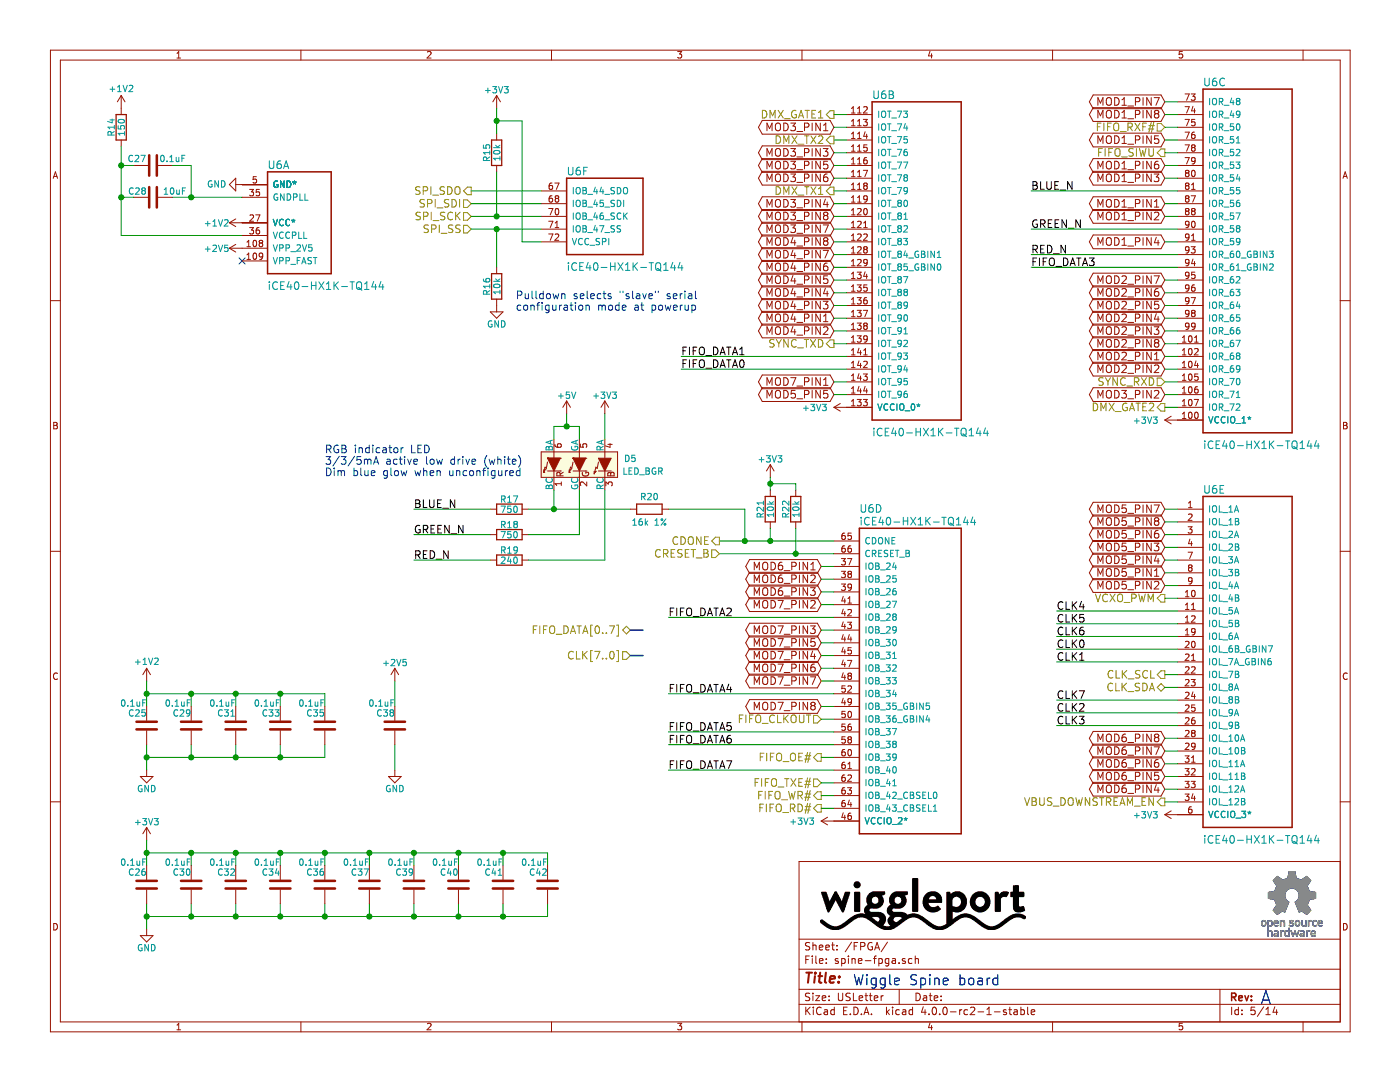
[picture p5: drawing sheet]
EESchema Schematic File Version 2
LIBS:power
LIBS:device
LIBS:transistors
LIBS:conn
LIBS:linear
LIBS:regul
LIBS:74xx
LIBS:cmos4000
LIBS:adc-dac
LIBS:memory
LIBS:xilinx
LIBS:microcontrollers
LIBS:dsp
LIBS:microchip
LIBS:analog_switches
LIBS:motorola
LIBS:texas
LIBS:intel
LIBS:audio
LIBS:interface
LIBS:digital-audio
LIBS:philips
LIBS:display
LIBS:cypress
LIBS:siliconi
LIBS:opto
LIBS:atmel
LIBS:contrib
LIBS:valves
LIBS:ftdi
LIBS:Lattice
LIBS:silabs
LIBS:Cypress_cy8c5xlp
LIBS:Cypress_PSoC
LIBS:Lattice_iCE_FPGA
LIBS:xess
LIBS:xilinx6s
LIBS:xilinx6v
LIBS:xilinx7
LIBS:wiggle-spine-cache
EELAYER 25 0
EELAYER END
$Descr USLetter 11000 8500
encoding utf-8
Sheet 5 14
Title ""
Date ""
Rev ""
Comp ""
Comment1 ""
Comment2 ""
Comment3 ""
Comment4 ""
$EndDescr
$Comp
L iCE40-HX1K-TQ144 U6
U 2 1
P 6650 900
F 0 "U6" H 6850 1050 60  0000 L CNN
F 1 "iCE40-HX1K-TQ144" H 6850 -1600 60  0000 L CNN
F 2 "Housings_QFP:TQFP-144_20x20mm_Pitch0.5mm" H 1900 1450 60  0001 C CNN
F 3 "http://www.latticesemi.com/~/media/LatticeSemi/Documents/DataSheets/iCE/iCE40LPHXFamilyDataSheet.pdf" H 1900 1450 60  0001 C CNN
F 4 "4.5703" H 1900 1450 60  0001 C CNN "RefPrice1k"
F 5 "Lattice" H 1900 1450 60  0001 C CNN "Mfg1"
F 6 "ICE40HX1K-TQ144" H 1900 1450 60  0001 C CNN "Mfg1Id"
F 7 "220-1565-ND" H 1900 1450 60  0001 C CNN "Vend1Id"
F 8 "Digikey" H 1900 1450 60  0001 C CNN "Vend1"
	2    6650 900 
	1    0    0    -1  
$EndComp
$Comp
L iCE40-HX1K-TQ144 U6
U 3 1
P 9250 800
F 0 "U6" H 9450 950 60  0000 L CNN
F 1 "iCE40-HX1K-TQ144" H 9450 -1900 60  0000 L CNN
F 2 "Housings_QFP:TQFP-144_20x20mm_Pitch0.5mm" H 1900 1350 60  0001 C CNN
F 3 "http://www.latticesemi.com/~/media/LatticeSemi/Documents/DataSheets/iCE/iCE40LPHXFamilyDataSheet.pdf" H 1900 1350 60  0001 C CNN
F 4 "4.5703" H 1900 1350 60  0001 C CNN "RefPrice1k"
F 5 "Lattice" H 1900 1350 60  0001 C CNN "Mfg1"
F 6 "ICE40HX1K-TQ144" H 1900 1350 60  0001 C CNN "Mfg1Id"
F 7 "220-1565-ND" H 1900 1350 60  0001 C CNN "Vend1Id"
F 8 "Digikey" H 1900 1350 60  0001 C CNN "Vend1"
	3    9250 800 
	1    0    0    -1  
$EndComp
$Comp
L iCE40-HX1K-TQ144 U6
U 4 1
P 6550 4250
F 0 "U6" H 6750 4500 60  0000 L CNN
F 1 "iCE40-HX1K-TQ144" H 6750 4400 60  0000 L CNN
F 2 "Housings_QFP:TQFP-144_20x20mm_Pitch0.5mm" H 1900 1450 60  0001 C CNN
F 3 "http://www.latticesemi.com/~/media/LatticeSemi/Documents/DataSheets/iCE/iCE40LPHXFamilyDataSheet.pdf" H 1900 1450 60  0001 C CNN
F 4 "4.5703" H 1900 1450 60  0001 C CNN "RefPrice1k"
F 5 "Lattice" H 1900 1450 60  0001 C CNN "Mfg1"
F 6 "ICE40HX1K-TQ144" H 1900 1450 60  0001 C CNN "Mfg1Id"
F 7 "220-1565-ND" H 1900 1450 60  0001 C CNN "Vend1Id"
F 8 "Digikey" H 1900 1450 60  0001 C CNN "Vend1"
	4    6550 4250
	1    0    0    -1  
$EndComp
$Comp
L iCE40-HX1K-TQ144 U6
U 5 1
P 9250 4000
F 0 "U6" H 9450 4150 60  0000 L CNN
F 1 "iCE40-HX1K-TQ144" H 9450 1400 60  0000 L CNN
F 2 "Housings_QFP:TQFP-144_20x20mm_Pitch0.5mm" H 1900 1350 60  0001 C CNN
F 3 "http://www.latticesemi.com/~/media/LatticeSemi/Documents/DataSheets/iCE/iCE40LPHXFamilyDataSheet.pdf" H 1900 1350 60  0001 C CNN
F 4 "4.5703" H 1900 1350 60  0001 C CNN "RefPrice1k"
F 5 "Lattice" H 1900 1350 60  0001 C CNN "Mfg1"
F 6 "ICE40HX1K-TQ144" H 1900 1350 60  0001 C CNN "Mfg1Id"
F 7 "220-1565-ND" H 1900 1350 60  0001 C CNN "Vend1Id"
F 8 "Digikey" H 1900 1350 60  0001 C CNN "Vend1"
	5    9250 4000
	1    0    0    -1  
$EndComp
$Comp
L iCE40-HX1K-TQ144 U6
U 6 1
P 4250 1500
F 0 "U6" H 4450 1650 60  0000 L CNN
F 1 "iCE40-HX1K-TQ144" H 4450 900 60  0000 L CNN
F 2 "Housings_QFP:TQFP-144_20x20mm_Pitch0.5mm" H 1900 1450 60  0001 C CNN
F 3 "http://www.latticesemi.com/~/media/LatticeSemi/Documents/DataSheets/iCE/iCE40LPHXFamilyDataSheet.pdf" H 1900 1450 60  0001 C CNN
F 4 "4.5703" H 1900 1450 60  0001 C CNN "RefPrice1k"
F 5 "Lattice" H 1900 1450 60  0001 C CNN "Mfg1"
F 6 "ICE40HX1K-TQ144" H 1900 1450 60  0001 C CNN "Mfg1Id"
F 7 "220-1565-ND" H 1900 1450 60  0001 C CNN "Vend1Id"
F 8 "Digikey" H 1900 1450 60  0001 C CNN "Vend1"
	6    4250 1500
	1    0    0    -1  
$EndComp
$Comp
L R R15
U 1 1
P 3900 1200
F 0 "R15" V 3980 1200 50  0000 C CNN
F 1 "10k" V 3900 1200 50  0000 C CNN
F 2 "Resistors_SMD:R_0805" V 3830 1200 30  0001 C CNN
F 3 "http://www.seielect.com/Catalog/SEI-RMCF_RMCP.pdf" H 3900 1200 30  0001 C CNN
F 4 "0.0032" V 3900 1200 60  0001 C CNN "RefPrice1k"
F 5 "RMCF0805JT10K0CT-ND" V 3900 1200 60  0001 C CNN "Vend1Id"
F 6 "Digikey" V 3900 1200 60  0001 C CNN "Vend1"
F 7 "Stackpole" V 3900 1200 60  0001 C CNN "Mfg1"
F 8 "RMCF0805JT10K0" V 3900 1200 60  0001 C CNN "Mfg1Id"
	1    3900 1200
	-1   0    0    1   
$EndComp
$Comp
L GND #PWR0104
U 1 1
P 1900 1450
F 0 "#PWR0104" H 1900 1200 50  0001 C CNN
F 1 "GND" V 1900 1250 50  0000 C CNN
F 2 "" H 1900 1450 60  0000 C CNN
F 3 "" H 1900 1450 60  0000 C CNN
	1    1900 1450
	0    1    1    0   
$EndComp
$Comp
L R R14
U 1 1
P 950 1000
F 0 "R14" V 1030 1000 50  0000 C CNN
F 1 "150" V 950 1000 50  0000 C CNN
F 2 "Resistors_SMD:R_0805" V 880 1000 30  0001 C CNN
F 3 "https://www.seielect.com/Catalog/SEI-RMCF_RMCP.pdf" H 950 1000 30  0001 C CNN
F 4 "0.0032" V 950 1000 60  0001 C CNN "RefPrice1k"
F 5 "RMCF0805JT150RCT-ND" V 950 1000 60  0001 C CNN "Vend1Id"
F 6 "Digikey" V 950 1000 60  0001 C CNN "Vend1"
F 7 "Stackpole" V 950 1000 60  0001 C CNN "Mfg1"
F 8 "RMCF0805JT150R" V 950 1000 60  0001 C CNN "Mfg1Id"
	1    950  1000
	-1   0    0    1   
$EndComp
$Comp
L +1V2 #PWR0105
U 1 1
P 1900 1750
F 0 "#PWR0105" H 1900 1600 50  0001 C CNN
F 1 "+1V2" V 1900 1950 50  0000 C CNN
F 2 "" H 1900 1750 60  0000 C CNN
F 3 "" H 1900 1750 60  0000 C CNN
	1    1900 1750
	0    -1   -1   0   
$EndComp
Wire Wire Line
	1350 1550 1900 1550
Wire Wire Line
	950  1150 950  1850
$Comp
L +1V2 #PWR0106
U 1 1
P 950 850
F 0 "#PWR0106" H 950 700 50  0001 C CNN
F 1 "+1V2" H 950 1000 50  0000 C CNN
F 2 "" H 950 850 60  0000 C CNN
F 3 "" H 950 850 60  0000 C CNN
	1    950  850 
	1    0    0    -1  
$EndComp
Wire Wire Line
	950  1850 1900 1850
NoConn ~ 1900 2050
$Comp
L +3V3 #PWR0107
U 1 1
P 9250 6400
F 0 "#PWR0107" H 9250 6250 50  0001 C CNN
F 1 "+3V3" V 9250 6650 50  0000 C CNN
F 2 "" H 9250 6400 60  0000 C CNN
F 3 "" H 9250 6400 60  0000 C CNN
	1    9250 6400
	0    -1   -1   0   
$EndComp
Text HLabel 3700 1500 0    60   Output ~ 0
SPI_SDO
Text HLabel 3700 1600 0    60   Input ~ 0
SPI_SDI
Text HLabel 3700 1700 0    60   Input ~ 0
SPI_SCK
Text HLabel 3700 1800 0    60   Input ~ 0
SPI_SS
$Comp
L +3V3 #PWR0108
U 1 1
P 3900 850
F 0 "#PWR0108" H 3900 700 50  0001 C CNN
F 1 "+3V3" H 3900 990 50  0000 C CNN
F 2 "" H 3900 850 60  0000 C CNN
F 3 "" H 3900 850 60  0000 C CNN
	1    3900 850 
	1    0    0    -1  
$EndComp
Wire Wire Line
	3700 1700 4250 1700
Wire Wire Line
	3900 1350 3900 1700
Connection ~ 3900 1700
Wire Wire Line
	3700 1500 4250 1500
Wire Wire Line
	3700 1600 4250 1600
$Comp
L R R16
U 1 1
P 3900 2250
F 0 "R16" V 3980 2250 50  0000 C CNN
F 1 "10k" V 3900 2250 50  0000 C CNN
F 2 "Resistors_SMD:R_0805" V 3830 2250 30  0001 C CNN
F 3 "http://www.seielect.com/Catalog/SEI-RMCF_RMCP.pdf" H 3900 2250 30  0001 C CNN
F 4 "0.0032" V 3900 2250 60  0001 C CNN "RefPrice1k"
F 5 "RMCF0805JT10K0CT-ND" V 3900 2250 60  0001 C CNN "Vend1Id"
F 6 "Digikey" V 3900 2250 60  0001 C CNN "Vend1"
F 7 "Stackpole" V 3900 2250 60  0001 C CNN "Mfg1"
F 8 "RMCF0805JT10K0" V 3900 2250 60  0001 C CNN "Mfg1Id"
	1    3900 2250
	-1   0    0    1   
$EndComp
Wire Wire Line
	3700 1800 4250 1800
Wire Wire Line
	3900 1800 3900 2100
Connection ~ 3900 1800
Text Notes 4050 2450 0    60   ~ 0
Pulldown selects "slave" serial\nconfiguration mode at powerup
Wire Wire Line
	3900 850  3900 1050
Wire Wire Line
	3900 950  4100 950 
Wire Wire Line
	4100 950  4100 1900
Wire Wire Line
	4100 1900 4250 1900
Connection ~ 3900 950 
$Comp
L GND #PWR0109
U 1 1
P 3900 2400
F 0 "#PWR0109" H 3900 2150 50  0001 C CNN
F 1 "GND" H 3900 2250 50  0000 C CNN
F 2 "" H 3900 2400 60  0000 C CNN
F 3 "" H 3900 2400 60  0000 C CNN
	1    3900 2400
	1    0    0    -1  
$EndComp
$Comp
L +3V3 #PWR0110
U 1 1
P 6650 3200
F 0 "#PWR0110" H 6650 3050 50  0001 C CNN
F 1 "+3V3" V 6650 3450 50  0000 C CNN
F 2 "" H 6650 3200 60  0000 C CNN
F 3 "" H 6650 3200 60  0000 C CNN
	1    6650 3200
	0    -1   -1   0   
$EndComp
$Comp
L +3V3 #PWR0111
U 1 1
P 9250 3300
F 0 "#PWR0111" H 9250 3150 50  0001 C CNN
F 1 "+3V3" V 9250 3550 50  0000 C CNN
F 2 "" H 9250 3300 60  0000 C CNN
F 3 "" H 9250 3300 60  0000 C CNN
	1    9250 3300
	0    -1   -1   0   
$EndComp
$Comp
L +3V3 #PWR0112
U 1 1
P 6550 6450
F 0 "#PWR0112" H 6550 6300 50  0001 C CNN
F 1 "+3V3" V 6550 6700 50  0000 C CNN
F 2 "" H 6550 6450 60  0000 C CNN
F 3 "" H 6550 6450 60  0000 C CNN
	1    6550 6450
	0    -1   -1   0   
$EndComp
$Comp
L +1V2 #PWR0113
U 1 1
P 1150 5350
F 0 "#PWR0113" H 1150 5200 50  0001 C CNN
F 1 "+1V2" H 1150 5500 50  0000 C CNN
F 2 "" H 1150 5350 60  0000 C CNN
F 3 "" H 1150 5350 60  0000 C CNN
	1    1150 5350
	1    0    0    -1  
$EndComp
$Comp
L +3V3 #PWR0114
U 1 1
P 1150 6600
F 0 "#PWR0114" H 1150 6450 50  0001 C CNN
F 1 "+3V3" H 1150 6740 50  0000 C CNN
F 2 "" H 1150 6600 60  0000 C CNN
F 3 "" H 1150 6600 60  0000 C CNN
	1    1150 6600
	1    0    0    -1  
$EndComp
Wire Wire Line
	1150 6600 1150 6800
Wire Wire Line
	1150 6700 4300 6700
Wire Wire Line
	1500 6700 1500 6800
Connection ~ 1150 6700
Wire Wire Line
	1850 6700 1850 6800
Connection ~ 1500 6700
Wire Wire Line
	2200 6700 2200 6800
Connection ~ 1850 6700
Wire Wire Line
	2550 6700 2550 6800
Connection ~ 2200 6700
Wire Wire Line
	2900 6700 2900 6800
Connection ~ 2550 6700
Wire Wire Line
	3250 6700 3250 6800
Connection ~ 2900 6700
Wire Wire Line
	3600 6700 3600 6800
Connection ~ 3250 6700
Wire Wire Line
	3950 6700 3950 6800
Connection ~ 3600 6700
Wire Wire Line
	4300 6700 4300 6800
Connection ~ 3950 6700
Wire Wire Line
	1150 5350 1150 5550
Wire Wire Line
	1150 5450 2550 5450
Wire Wire Line
	1500 5450 1500 5550
Connection ~ 1150 5450
Wire Wire Line
	1850 5450 1850 5550
Connection ~ 1500 5450
Wire Wire Line
	2200 5450 2200 5550
Connection ~ 1850 5450
Wire Wire Line
	2550 5450 2550 5550
Connection ~ 2200 5450
Wire Wire Line
	1150 5850 1150 6050
Wire Wire Line
	1150 5950 2550 5950
Wire Wire Line
	1500 5950 1500 5850
Wire Wire Line
	1850 5950 1850 5850
Connection ~ 1500 5950
Wire Wire Line
	2200 5950 2200 5850
Connection ~ 1850 5950
Wire Wire Line
	2550 5950 2550 5850
Connection ~ 2200 5950
Wire Wire Line
	1150 7100 1150 7300
Wire Wire Line
	1150 7200 4300 7200
Wire Wire Line
	1500 7200 1500 7100
Wire Wire Line
	1850 7200 1850 7100
Connection ~ 1500 7200
Wire Wire Line
	2200 7200 2200 7100
Connection ~ 1850 7200
Wire Wire Line
	2550 7200 2550 7100
Connection ~ 2200 7200
Wire Wire Line
	2900 7200 2900 7100
Connection ~ 2550 7200
Wire Wire Line
	3250 7200 3250 7100
Connection ~ 2900 7200
Wire Wire Line
	3600 7200 3600 7100
Connection ~ 3250 7200
Wire Wire Line
	3950 7200 3950 7100
Connection ~ 3600 7200
Wire Wire Line
	4300 7200 4300 7100
Connection ~ 3950 7200
$Comp
L GND #PWR0115
U 1 1
P 1150 6050
F 0 "#PWR0115" H 1150 5800 50  0001 C CNN
F 1 "GND" H 1150 5900 50  0000 C CNN
F 2 "" H 1150 6050 60  0000 C CNN
F 3 "" H 1150 6050 60  0000 C CNN
	1    1150 6050
	1    0    0    -1  
$EndComp
$Comp
L GND #PWR0116
U 1 1
P 1150 7300
F 0 "#PWR0116" H 1150 7050 50  0001 C CNN
F 1 "GND" H 1150 7150 50  0000 C CNN
F 2 "" H 1150 7300 60  0000 C CNN
F 3 "" H 1150 7300 60  0000 C CNN
	1    1150 7300
	1    0    0    -1  
$EndComp
Connection ~ 1150 5950
Connection ~ 1150 7200
$Comp
L R R22
U 1 1
P 6250 4000
F 0 "R22" V 6330 4000 50  0000 C CNN
F 1 "10k" V 6250 4000 50  0000 C CNN
F 2 "Resistors_SMD:R_0805" V 6180 4000 30  0001 C CNN
F 3 "http://www.seielect.com/Catalog/SEI-RMCF_RMCP.pdf" H 6250 4000 30  0001 C CNN
F 4 "0.0032" V 6250 4000 60  0001 C CNN "RefPrice1k"
F 5 "RMCF0805JT10K0CT-ND" V 6250 4000 60  0001 C CNN "Vend1Id"
F 6 "Digikey" V 6250 4000 60  0001 C CNN "Vend1"
F 7 "Stackpole" V 6250 4000 60  0001 C CNN "Mfg1"
F 8 "RMCF0805JT10K0" V 6250 4000 60  0001 C CNN "Mfg1Id"
	1    6250 4000
	-1   0    0    1   
$EndComp
$Comp
L R R21
U 1 1
P 6050 4000
F 0 "R21" V 6130 4000 50  0000 C CNN
F 1 "10k" V 6050 4000 50  0000 C CNN
F 2 "Resistors_SMD:R_0805" V 5980 4000 30  0001 C CNN
F 3 "http://www.seielect.com/Catalog/SEI-RMCF_RMCP.pdf" H 6050 4000 30  0001 C CNN
F 4 "0.0032" V 6050 4000 60  0001 C CNN "RefPrice1k"
F 5 "RMCF0805JT10K0CT-ND" V 6050 4000 60  0001 C CNN "Vend1Id"
F 6 "Digikey" V 6050 4000 60  0001 C CNN "Vend1"
F 7 "Stackpole" V 6050 4000 60  0001 C CNN "Mfg1"
F 8 "RMCF0805JT10K0" V 6050 4000 60  0001 C CNN "Mfg1Id"
	1    6050 4000
	-1   0    0    1   
$EndComp
Wire Wire Line
	5650 4250 6550 4250
Wire Wire Line
	5650 4350 6550 4350
Wire Wire Line
	6050 4150 6050 4250
Connection ~ 6050 4250
Wire Wire Line
	6250 4150 6250 4350
Connection ~ 6250 4350
$Comp
L +3V3 #PWR0117
U 1 1
P 6050 3750
F 0 "#PWR0117" H 6050 3600 50  0001 C CNN
F 1 "+3V3" H 6050 3890 50  0000 C CNN
F 2 "" H 6050 3750 60  0000 C CNN
F 3 "" H 6050 3750 60  0000 C CNN
	1    6050 3750
	1    0    0    -1  
$EndComp
Wire Wire Line
	6050 3750 6050 3850
Wire Wire Line
	6050 3800 6250 3800
Wire Wire Line
	6250 3800 6250 3850
Connection ~ 6050 3800
Text HLabel 5650 4250 0    60   Output ~ 0
CDONE
Text HLabel 5650 4350 0    60   Input ~ 0
CRESET_B
$Comp
L C C26
U 1 1
P 1150 6950
F 0 "C26" H 1150 6850 50  0000 L CNN
F 1 "0.1uF" H 1150 6800 50  0000 L TNN
F 2 "Capacitors_SMD:C_0805" H 1188 6800 30  0001 C CNN
F 3 "http://psearch.murata.com/capacitor/product/GRM21BR71H104MA01%23.pdf" H 1150 6950 60  0001 C CNN
F 4 "0.01880" V 1150 6950 60  0001 C CNN "RefPrice1k"
F 5 "490-9672-2-ND" V 1150 6950 60  0001 C CNN "Vend1Id"
F 6 "Digikey" V 1150 6950 60  0001 C CNN "Vend1"
F 7 "Murata" V 1150 6950 60  0001 C CNN "Mfg1"
F 8 "GRM21BR71H104MA01L" V 1150 6950 60  0001 C CNN "Mfg1Id"
	1    1150 6950
	-1   0    0    1   
$EndComp
$Comp
L C C28
U 1 1
P 1200 1550
F 0 "C28" V 1250 1600 50  0000 L CNN
F 1 "10uF " V 1250 1250 50  0000 L CNN
F 2 "Capacitors_SMD:C_1206" H 1238 1400 30  0001 C CNN
F 3 "http://www.murata.com/~/media/webrenewal/support/library/catalog/products/capacitor/mlcc/c02e.ashx" H 1200 1550 60  0001 C CNN
F 4 "GRM31CR61H106MA12L" H 1250 1350 39  0001 L BNN "Mfg1Id"
F 5 "Murata" H 1200 1550 60  0001 C CNN "Mfg1"
F 6 "Digikey" H 1200 1550 60  0001 C CNN "Vend1"
F 7 "490-10756-2-ND" H 1200 1550 60  0001 C CNN "Vend1Id"
F 8 "0.07429" H 1200 1550 60  0001 C CNN "RefPrice1k"
	1    1200 1550
	0    -1   -1   0   
$EndComp
$Comp
L C C30
U 1 1
P 1500 6950
F 0 "C30" H 1500 6850 50  0000 L CNN
F 1 "0.1uF" H 1500 6800 50  0000 L TNN
F 2 "Capacitors_SMD:C_0805" H 1538 6800 30  0001 C CNN
F 3 "http://psearch.murata.com/capacitor/product/GRM21BR71H104MA01%23.pdf" H 1500 6950 60  0001 C CNN
F 4 "0.01880" V 1500 6950 60  0001 C CNN "RefPrice1k"
F 5 "490-9672-2-ND" V 1500 6950 60  0001 C CNN "Vend1Id"
F 6 "Digikey" V 1500 6950 60  0001 C CNN "Vend1"
F 7 "Murata" V 1500 6950 60  0001 C CNN "Mfg1"
F 8 "GRM21BR71H104MA01L" V 1500 6950 60  0001 C CNN "Mfg1Id"
	1    1500 6950
	-1   0    0    1   
$EndComp
$Comp
L C C32
U 1 1
P 1850 6950
F 0 "C32" H 1850 6850 50  0000 L CNN
F 1 "0.1uF" H 1850 6800 50  0000 L TNN
F 2 "Capacitors_SMD:C_0805" H 1888 6800 30  0001 C CNN
F 3 "http://psearch.murata.com/capacitor/product/GRM21BR71H104MA01%23.pdf" H 1850 6950 60  0001 C CNN
F 4 "0.01880" V 1850 6950 60  0001 C CNN "RefPrice1k"
F 5 "490-9672-2-ND" V 1850 6950 60  0001 C CNN "Vend1Id"
F 6 "Digikey" V 1850 6950 60  0001 C CNN "Vend1"
F 7 "Murata" V 1850 6950 60  0001 C CNN "Mfg1"
F 8 "GRM21BR71H104MA01L" V 1850 6950 60  0001 C CNN "Mfg1Id"
	1    1850 6950
	-1   0    0    1   
$EndComp
$Comp
L C C34
U 1 1
P 2200 6950
F 0 "C34" H 2200 6850 50  0000 L CNN
F 1 "0.1uF" H 2200 6800 50  0000 L TNN
F 2 "Capacitors_SMD:C_0805" H 2238 6800 30  0001 C CNN
F 3 "http://psearch.murata.com/capacitor/product/GRM21BR71H104MA01%23.pdf" H 2200 6950 60  0001 C CNN
F 4 "0.01880" V 2200 6950 60  0001 C CNN "RefPrice1k"
F 5 "490-9672-2-ND" V 2200 6950 60  0001 C CNN "Vend1Id"
F 6 "Digikey" V 2200 6950 60  0001 C CNN "Vend1"
F 7 "Murata" V 2200 6950 60  0001 C CNN "Mfg1"
F 8 "GRM21BR71H104MA01L" V 2200 6950 60  0001 C CNN "Mfg1Id"
	1    2200 6950
	-1   0    0    1   
$EndComp
$Comp
L C C36
U 1 1
P 2550 6950
F 0 "C36" H 2550 6850 50  0000 L CNN
F 1 "0.1uF" H 2550 6800 50  0000 L TNN
F 2 "Capacitors_SMD:C_0805" H 2588 6800 30  0001 C CNN
F 3 "http://psearch.murata.com/capacitor/product/GRM21BR71H104MA01%23.pdf" H 2550 6950 60  0001 C CNN
F 4 "0.01880" V 2550 6950 60  0001 C CNN "RefPrice1k"
F 5 "490-9672-2-ND" V 2550 6950 60  0001 C CNN "Vend1Id"
F 6 "Digikey" V 2550 6950 60  0001 C CNN "Vend1"
F 7 "Murata" V 2550 6950 60  0001 C CNN "Mfg1"
F 8 "GRM21BR71H104MA01L" V 2550 6950 60  0001 C CNN "Mfg1Id"
	1    2550 6950
	-1   0    0    1   
$EndComp
$Comp
L C C37
U 1 1
P 2900 6950
F 0 "C37" H 2900 6850 50  0000 L CNN
F 1 "0.1uF" H 2900 6800 50  0000 L TNN
F 2 "Capacitors_SMD:C_0805" H 2938 6800 30  0001 C CNN
F 3 "http://psearch.murata.com/capacitor/product/GRM21BR71H104MA01%23.pdf" H 2900 6950 60  0001 C CNN
F 4 "0.01880" V 2900 6950 60  0001 C CNN "RefPrice1k"
F 5 "490-9672-2-ND" V 2900 6950 60  0001 C CNN "Vend1Id"
F 6 "Digikey" V 2900 6950 60  0001 C CNN "Vend1"
F 7 "Murata" V 2900 6950 60  0001 C CNN "Mfg1"
F 8 "GRM21BR71H104MA01L" V 2900 6950 60  0001 C CNN "Mfg1Id"
	1    2900 6950
	-1   0    0    1   
$EndComp
$Comp
L C C39
U 1 1
P 3250 6950
F 0 "C39" H 3250 6850 50  0000 L CNN
F 1 "0.1uF" H 3250 6800 50  0000 L TNN
F 2 "Capacitors_SMD:C_0805" H 3288 6800 30  0001 C CNN
F 3 "http://psearch.murata.com/capacitor/product/GRM21BR71H104MA01%23.pdf" H 3250 6950 60  0001 C CNN
F 4 "0.01880" V 3250 6950 60  0001 C CNN "RefPrice1k"
F 5 "490-9672-2-ND" V 3250 6950 60  0001 C CNN "Vend1Id"
F 6 "Digikey" V 3250 6950 60  0001 C CNN "Vend1"
F 7 "Murata" V 3250 6950 60  0001 C CNN "Mfg1"
F 8 "GRM21BR71H104MA01L" V 3250 6950 60  0001 C CNN "Mfg1Id"
	1    3250 6950
	-1   0    0    1   
$EndComp
$Comp
L C C40
U 1 1
P 3600 6950
F 0 "C40" H 3600 6850 50  0000 L CNN
F 1 "0.1uF" H 3600 6800 50  0000 L TNN
F 2 "Capacitors_SMD:C_0805" H 3638 6800 30  0001 C CNN
F 3 "http://psearch.murata.com/capacitor/product/GRM21BR71H104MA01%23.pdf" H 3600 6950 60  0001 C CNN
F 4 "0.01880" V 3600 6950 60  0001 C CNN "RefPrice1k"
F 5 "490-9672-2-ND" V 3600 6950 60  0001 C CNN "Vend1Id"
F 6 "Digikey" V 3600 6950 60  0001 C CNN "Vend1"
F 7 "Murata" V 3600 6950 60  0001 C CNN "Mfg1"
F 8 "GRM21BR71H104MA01L" V 3600 6950 60  0001 C CNN "Mfg1Id"
	1    3600 6950
	-1   0    0    1   
$EndComp
$Comp
L C C41
U 1 1
P 3950 6950
F 0 "C41" H 3950 6850 50  0000 L CNN
F 1 "0.1uF" H 3950 6800 50  0000 L TNN
F 2 "Capacitors_SMD:C_0805" H 3988 6800 30  0001 C CNN
F 3 "http://psearch.murata.com/capacitor/product/GRM21BR71H104MA01%23.pdf" H 3950 6950 60  0001 C CNN
F 4 "0.01880" V 3950 6950 60  0001 C CNN "RefPrice1k"
F 5 "490-9672-2-ND" V 3950 6950 60  0001 C CNN "Vend1Id"
F 6 "Digikey" V 3950 6950 60  0001 C CNN "Vend1"
F 7 "Murata" V 3950 6950 60  0001 C CNN "Mfg1"
F 8 "GRM21BR71H104MA01L" V 3950 6950 60  0001 C CNN "Mfg1Id"
	1    3950 6950
	-1   0    0    1   
$EndComp
$Comp
L C C42
U 1 1
P 4300 6950
F 0 "C42" H 4300 6850 50  0000 L CNN
F 1 "0.1uF" H 4300 6800 50  0000 L TNN
F 2 "Capacitors_SMD:C_0805" H 4338 6800 30  0001 C CNN
F 3 "http://psearch.murata.com/capacitor/product/GRM21BR71H104MA01%23.pdf" H 4300 6950 60  0001 C CNN
F 4 "0.01880" V 4300 6950 60  0001 C CNN "RefPrice1k"
F 5 "490-9672-2-ND" V 4300 6950 60  0001 C CNN "Vend1Id"
F 6 "Digikey" V 4300 6950 60  0001 C CNN "Vend1"
F 7 "Murata" V 4300 6950 60  0001 C CNN "Mfg1"
F 8 "GRM21BR71H104MA01L" V 4300 6950 60  0001 C CNN "Mfg1Id"
	1    4300 6950
	-1   0    0    1   
$EndComp
$Comp
L C C35
U 1 1
P 2550 5700
F 0 "C35" H 2550 5600 50  0000 L CNN
F 1 "0.1uF" H 2550 5550 50  0000 L TNN
F 2 "Capacitors_SMD:C_0805" H 2588 5550 30  0001 C CNN
F 3 "http://psearch.murata.com/capacitor/product/GRM21BR71H104MA01%23.pdf" H 2550 5700 60  0001 C CNN
F 4 "0.01880" V 2550 5700 60  0001 C CNN "RefPrice1k"
F 5 "490-9672-2-ND" V 2550 5700 60  0001 C CNN "Vend1Id"
F 6 "Digikey" V 2550 5700 60  0001 C CNN "Vend1"
F 7 "Murata" V 2550 5700 60  0001 C CNN "Mfg1"
F 8 "GRM21BR71H104MA01L" V 2550 5700 60  0001 C CNN "Mfg1Id"
	1    2550 5700
	-1   0    0    1   
$EndComp
$Comp
L C C33
U 1 1
P 2200 5700
F 0 "C33" H 2200 5600 50  0000 L CNN
F 1 "0.1uF" H 2200 5550 50  0000 L TNN
F 2 "Capacitors_SMD:C_0805" H 2238 5550 30  0001 C CNN
F 3 "http://psearch.murata.com/capacitor/product/GRM21BR71H104MA01%23.pdf" H 2200 5700 60  0001 C CNN
F 4 "0.01880" V 2200 5700 60  0001 C CNN "RefPrice1k"
F 5 "490-9672-2-ND" V 2200 5700 60  0001 C CNN "Vend1Id"
F 6 "Digikey" V 2200 5700 60  0001 C CNN "Vend1"
F 7 "Murata" V 2200 5700 60  0001 C CNN "Mfg1"
F 8 "GRM21BR71H104MA01L" V 2200 5700 60  0001 C CNN "Mfg1Id"
	1    2200 5700
	-1   0    0    1   
$EndComp
$Comp
L C C31
U 1 1
P 1850 5700
F 0 "C31" H 1850 5600 50  0000 L CNN
F 1 "0.1uF" H 1850 5550 50  0000 L TNN
F 2 "Capacitors_SMD:C_0805" H 1888 5550 30  0001 C CNN
F 3 "http://psearch.murata.com/capacitor/product/GRM21BR71H104MA01%23.pdf" H 1850 5700 60  0001 C CNN
F 4 "0.01880" V 1850 5700 60  0001 C CNN "RefPrice1k"
F 5 "490-9672-2-ND" V 1850 5700 60  0001 C CNN "Vend1Id"
F 6 "Digikey" V 1850 5700 60  0001 C CNN "Vend1"
F 7 "Murata" V 1850 5700 60  0001 C CNN "Mfg1"
F 8 "GRM21BR71H104MA01L" V 1850 5700 60  0001 C CNN "Mfg1Id"
	1    1850 5700
	-1   0    0    1   
$EndComp
$Comp
L C C29
U 1 1
P 1500 5700
F 0 "C29" H 1500 5600 50  0000 L CNN
F 1 "0.1uF" H 1500 5550 50  0000 L TNN
F 2 "Capacitors_SMD:C_0805" H 1538 5550 30  0001 C CNN
F 3 "http://psearch.murata.com/capacitor/product/GRM21BR71H104MA01%23.pdf" H 1500 5700 60  0001 C CNN
F 4 "0.01880" V 1500 5700 60  0001 C CNN "RefPrice1k"
F 5 "490-9672-2-ND" V 1500 5700 60  0001 C CNN "Vend1Id"
F 6 "Digikey" V 1500 5700 60  0001 C CNN "Vend1"
F 7 "Murata" V 1500 5700 60  0001 C CNN "Mfg1"
F 8 "GRM21BR71H104MA01L" V 1500 5700 60  0001 C CNN "Mfg1Id"
	1    1500 5700
	-1   0    0    1   
$EndComp
$Comp
L C C25
U 1 1
P 1150 5700
F 0 "C25" H 1150 5600 50  0000 L CNN
F 1 "0.1uF" H 1150 5550 50  0000 L TNN
F 2 "Capacitors_SMD:C_0805" H 1188 5550 30  0001 C CNN
F 3 "http://psearch.murata.com/capacitor/product/GRM21BR71H104MA01%23.pdf" H 1150 5700 60  0001 C CNN
F 4 "0.01880" V 1150 5700 60  0001 C CNN "RefPrice1k"
F 5 "490-9672-2-ND" V 1150 5700 60  0001 C CNN "Vend1Id"
F 6 "Digikey" V 1150 5700 60  0001 C CNN "Vend1"
F 7 "Murata" V 1150 5700 60  0001 C CNN "Mfg1"
F 8 "GRM21BR71H104MA01L" V 1150 5700 60  0001 C CNN "Mfg1Id"
	1    1150 5700
	-1   0    0    1   
$EndComp
$Comp
L C C27
U 1 1
P 1200 1300
F 0 "C27" V 1150 1100 50  0000 L CNN
F 1 "0.1uF" V 1150 1350 50  0000 L CNN
F 2 "Capacitors_SMD:C_0805" H 1238 1150 30  0001 C CNN
F 3 "http://psearch.murata.com/capacitor/product/GRM21BR71H104MA01%23.pdf" H 1200 1300 60  0001 C CNN
F 4 "0.01880" V 1200 1300 60  0001 C CNN "RefPrice1k"
F 5 "490-9672-2-ND" V 1200 1300 60  0001 C CNN "Vend1Id"
F 6 "Digikey" V 1200 1300 60  0001 C CNN "Vend1"
F 7 "Murata" V 1200 1300 60  0001 C CNN "Mfg1"
F 8 "GRM21BR71H104MA01L" V 1200 1300 60  0001 C CNN "Mfg1Id"
	1    1200 1300
	0    1    1    0   
$EndComp
Wire Wire Line
	1050 1300 950  1300
Connection ~ 950  1300
Wire Wire Line
	1050 1550 950  1550
Connection ~ 950  1550
Wire Wire Line
	1500 1550 1500 1300
Wire Wire Line
	1500 1300 1350 1300
Connection ~ 1500 1550
$Comp
L +2V5 #PWR0118
U 1 1
P 1900 1950
F 0 "#PWR0118" H 1900 1800 50  0001 C CNN
F 1 "+2V5" V 1900 2150 50  0000 C CNN
F 2 "" H 1900 1950 60  0000 C CNN
F 3 "" H 1900 1950 60  0000 C CNN
	1    1900 1950
	0    -1   -1   0   
$EndComp
Wire Wire Line
	3100 5350 3100 5550
Wire Wire Line
	3100 5850 3100 6050
$Comp
L GND #PWR0119
U 1 1
P 3100 6050
F 0 "#PWR0119" H 3100 5800 50  0001 C CNN
F 1 "GND" H 3100 5900 50  0000 C CNN
F 2 "" H 3100 6050 60  0000 C CNN
F 3 "" H 3100 6050 60  0000 C CNN
	1    3100 6050
	1    0    0    -1  
$EndComp
$Comp
L C C38
U 1 1
P 3100 5700
F 0 "C38" H 3100 5600 50  0000 L CNN
F 1 "0.1uF" H 3100 5550 50  0000 L TNN
F 2 "Capacitors_SMD:C_0805" H 3138 5550 30  0001 C CNN
F 3 "http://psearch.murata.com/capacitor/product/GRM21BR71H104MA01%23.pdf" H 3100 5700 60  0001 C CNN
F 4 "0.01880" V 3100 5700 60  0001 C CNN "RefPrice1k"
F 5 "490-9672-2-ND" V 3100 5700 60  0001 C CNN "Vend1Id"
F 6 "Digikey" V 3100 5700 60  0001 C CNN "Vend1"
F 7 "Murata" V 3100 5700 60  0001 C CNN "Mfg1"
F 8 "GRM21BR71H104MA01L" V 3100 5700 60  0001 C CNN "Mfg1Id"
	1    3100 5700
	-1   0    0    1   
$EndComp
$Comp
L +2V5 #PWR0120
U 1 1
P 3100 5350
F 0 "#PWR0120" H 3100 5200 50  0001 C CNN
F 1 "+2V5" H 3100 5490 50  0000 C CNN
F 2 "" H 3100 5350 60  0000 C CNN
F 3 "" H 3100 5350 60  0000 C CNN
	1    3100 5350
	1    0    0    -1  
$EndComp
Text HLabel 4950 4950 0    60   BiDi ~ 0
FIFO_DATA[0..7]
Text HLabel 9150 1000 0    60   Input ~ 0
FIFO_RXF#
Text HLabel 6450 6150 0    60   Input ~ 0
FIFO_TXE#
Text HLabel 6450 6350 0    60   Output ~ 0
FIFO_RD#
Text HLabel 6450 6250 0    60   Output ~ 0
FIFO_WR#
Text HLabel 9150 1200 0    60   Output ~ 0
FIFO_SIWU
Text HLabel 6450 5650 0    60   Input ~ 0
FIFO_CLKOUT
Text HLabel 6450 5950 0    60   Output ~ 0
FIFO_OE#
Text HLabel 6550 900  0    60   Output ~ 0
DMX_GATE1
Text HLabel 9150 3200 0    60   Output ~ 0
DMX_GATE2
Text HLabel 6550 1500 0    60   Output ~ 0
DMX_TX1
Text HLabel 6550 1100 0    60   Output ~ 0
DMX_TX2
Text HLabel 9150 6300 0    60   Output ~ 0
VBUS_DOWNSTREAM_EN
Text HLabel 9150 3000 0    60   Input ~ 0
SYNC_RXD
Text HLabel 6550 2700 0    60   Output ~ 0
SYNC_TXD
Text HLabel 9150 5300 0    60   Output ~ 0
CLK_SCL
Text HLabel 9150 5400 0    60   BiDi ~ 0
CLK_SDA
Text HLabel 9150 4700 0    60   Output ~ 0
VCXO_PWM
Text HLabel 4950 5150 0    60   Input ~ 0
CLK[7..0]
Wire Bus Line
	4950 4950 5050 4950
Text Label 5350 2900 0    60   ~ 0
FIFO_DATA0
Text Label 5350 2800 0    60   ~ 0
FIFO_DATA1
Text Label 5250 4850 0    60   ~ 0
FIFO_DATA2
Text Label 8100 2100 0    60   ~ 0
FIFO_DATA3
Text Label 5250 5450 0    60   ~ 0
FIFO_DATA4
Text Label 5250 5750 0    60   ~ 0
FIFO_DATA5
Text Label 5250 5850 0    60   ~ 0
FIFO_DATA6
Text Label 5250 6050 0    60   ~ 0
FIFO_DATA7
Wire Wire Line
	5350 2900 6650 2900
Wire Wire Line
	5350 2800 6650 2800
Wire Wire Line
	5250 4850 6550 4850
Wire Wire Line
	8100 2100 9250 2100
Wire Wire Line
	5250 5450 6550 5450
Wire Wire Line
	5250 5750 6550 5750
Wire Wire Line
	5250 5850 6550 5850
Wire Wire Line
	6550 6050 5250 6050
Wire Wire Line
	9150 1000 9250 1000
Wire Wire Line
	6450 6150 6550 6150
Wire Wire Line
	6450 6350 6550 6350
Wire Wire Line
	6450 6250 6550 6250
Wire Wire Line
	6450 5650 6550 5650
Wire Wire Line
	6450 5950 6550 5950
Wire Wire Line
	9150 1200 9250 1200
Wire Bus Line
	4950 5150 5050 5150
Wire Wire Line
	8300 5100 9250 5100
Wire Wire Line
	8300 5200 9250 5200
Wire Wire Line
	8300 5600 9250 5600
Wire Wire Line
	8300 5700 9250 5700
Wire Wire Line
	8300 4800 9250 4800
Wire Wire Line
	8300 4900 9250 4900
Wire Wire Line
	8300 5500 9250 5500
Text Label 8300 5100 0    60   ~ 0
CLK0
Text Label 8300 5200 0    60   ~ 0
CLK1
Text Label 8300 5600 0    60   ~ 0
CLK2
Text Label 8300 5700 0    60   ~ 0
CLK3
Text Label 8300 4800 0    60   ~ 0
CLK4
Text Label 8300 4900 0    60   ~ 0
CLK5
Text Label 8300 5000 0    60   ~ 0
CLK6
Text Label 8300 5500 0    60   ~ 0
CLK7
Wire Wire Line
	9150 6300 9250 6300
Wire Wire Line
	9150 3000 9250 3000
Wire Wire Line
	6550 2700 6650 2700
Wire Wire Line
	6550 900  6650 900 
Wire Wire Line
	9250 3200 9150 3200
Wire Wire Line
	6550 1500 6650 1500
Wire Wire Line
	6650 1100 6550 1100
Wire Wire Line
	9250 5300 9150 5300
Wire Wire Line
	9150 5400 9250 5400
Text GLabel 9150 1600 0    60   BiDi ~ 0
MOD1_PIN1
Text GLabel 9150 1700 0    60   BiDi ~ 0
MOD1_PIN2
Text GLabel 9150 1400 0    60   BiDi ~ 0
MOD1_PIN3
Text GLabel 9150 1100 0    60   BiDi ~ 0
MOD1_PIN5
Text GLabel 9150 800  0    60   BiDi ~ 0
MOD1_PIN7
Text GLabel 9150 1900 0    60   BiDi ~ 0
MOD1_PIN4
Text GLabel 9150 1300 0    60   BiDi ~ 0
MOD1_PIN6
Text GLabel 9150 900  0    60   BiDi ~ 0
MOD1_PIN8
Text GLabel 9150 2800 0    60   BiDi ~ 0
MOD2_PIN1
Text GLabel 9150 2900 0    60   BiDi ~ 0
MOD2_PIN2
Text GLabel 9150 2600 0    60   BiDi ~ 0
MOD2_PIN3
Text GLabel 9150 2400 0    60   BiDi ~ 0
MOD2_PIN5
Text GLabel 9150 2200 0    60   BiDi ~ 0
MOD2_PIN7
Text GLabel 9150 2500 0    60   BiDi ~ 0
MOD2_PIN4
Text GLabel 9150 2300 0    60   BiDi ~ 0
MOD2_PIN6
Text GLabel 9150 2700 0    60   BiDi ~ 0
MOD2_PIN8
Text GLabel 6550 1000 0    60   BiDi ~ 0
MOD3_PIN1
Text GLabel 9150 3100 0    60   BiDi ~ 0
MOD3_PIN2
Text GLabel 6550 1200 0    60   BiDi ~ 0
MOD3_PIN3
Text GLabel 6550 1300 0    60   BiDi ~ 0
MOD3_PIN5
Text GLabel 6550 1800 0    60   BiDi ~ 0
MOD3_PIN7
Text GLabel 6550 1600 0    60   BiDi ~ 0
MOD3_PIN4
Text GLabel 6550 1400 0    60   BiDi ~ 0
MOD3_PIN6
Text GLabel 6550 1700 0    60   BiDi ~ 0
MOD3_PIN8
Text GLabel 6550 2500 0    60   BiDi ~ 0
MOD4_PIN1
Text GLabel 6550 2600 0    60   BiDi ~ 0
MOD4_PIN2
Text GLabel 6550 2400 0    60   BiDi ~ 0
MOD4_PIN3
Text GLabel 6550 2200 0    60   BiDi ~ 0
MOD4_PIN5
Text GLabel 6550 2000 0    60   BiDi ~ 0
MOD4_PIN7
Text GLabel 6550 2300 0    60   BiDi ~ 0
MOD4_PIN4
Text GLabel 6550 2100 0    60   BiDi ~ 0
MOD4_PIN6
Text GLabel 6550 1900 0    60   BiDi ~ 0
MOD4_PIN8
Text GLabel 9150 4500 0    60   BiDi ~ 0
MOD5_PIN1
Text GLabel 9150 4600 0    60   BiDi ~ 0
MOD5_PIN2
Text GLabel 9150 4300 0    60   BiDi ~ 0
MOD5_PIN3
Text GLabel 6550 3100 0    60   BiDi ~ 0
MOD5_PIN5
Text GLabel 9150 4000 0    60   BiDi ~ 0
MOD5_PIN7
Text GLabel 9150 4400 0    60   BiDi ~ 0
MOD5_PIN4
Text GLabel 9150 4200 0    60   BiDi ~ 0
MOD5_PIN6
Text GLabel 9150 4100 0    60   BiDi ~ 0
MOD5_PIN8
Text GLabel 6450 4450 0    60   BiDi ~ 0
MOD6_PIN1
Text GLabel 6450 4550 0    60   BiDi ~ 0
MOD6_PIN2
Text GLabel 6450 4650 0    60   BiDi ~ 0
MOD6_PIN3
Text GLabel 9150 6100 0    60   BiDi ~ 0
MOD6_PIN5
Text GLabel 9150 5900 0    60   BiDi ~ 0
MOD6_PIN7
Text GLabel 9150 6200 0    60   BiDi ~ 0
MOD6_PIN4
Text GLabel 9150 6000 0    60   BiDi ~ 0
MOD6_PIN6
Text GLabel 9150 5800 0    60   BiDi ~ 0
MOD6_PIN8
Text GLabel 6550 3000 0    60   BiDi ~ 0
MOD7_PIN1
Text GLabel 6450 4750 0    60   BiDi ~ 0
MOD7_PIN2
Text GLabel 6450 4950 0    60   BiDi ~ 0
MOD7_PIN3
Text GLabel 6450 5050 0    60   BiDi ~ 0
MOD7_PIN5
Text GLabel 6450 5350 0    60   BiDi ~ 0
MOD7_PIN7
Text GLabel 6450 5150 0    60   BiDi ~ 0
MOD7_PIN4
Text GLabel 6450 5250 0    60   BiDi ~ 0
MOD7_PIN6
Text GLabel 6450 5550 0    60   BiDi ~ 0
MOD7_PIN8
Wire Wire Line
	9150 900  9250 900 
Wire Wire Line
	9150 1300 9250 1300
Wire Wire Line
	9150 1900 9250 1900
Wire Wire Line
	9150 1700 9250 1700
Wire Wire Line
	9150 2800 9250 2800
Wire Wire Line
	9150 2200 9250 2200
Wire Wire Line
	9150 2400 9250 2400
Wire Wire Line
	9150 2600 9250 2600
Wire Wire Line
	9150 800  9250 800 
Wire Wire Line
	9150 1100 9250 1100
Wire Wire Line
	9150 1400 9250 1400
Wire Wire Line
	9150 1600 9250 1600
Wire Wire Line
	9150 2700 9250 2700
Wire Wire Line
	9150 2300 9250 2300
Wire Wire Line
	9150 2500 9250 2500
Wire Wire Line
	9150 2900 9250 2900
Wire Wire Line
	6550 1000 6650 1000
Wire Wire Line
	6550 1200 6650 1200
Wire Wire Line
	6550 1300 6650 1300
Wire Wire Line
	6550 1800 6650 1800
Wire Wire Line
	9150 3100 9250 3100
Wire Wire Line
	6550 1600 6650 1600
Wire Wire Line
	6550 1400 6650 1400
Wire Wire Line
	6550 1700 6650 1700
Wire Wire Line
	9150 5800 9250 5800
Wire Wire Line
	9150 6000 9250 6000
Wire Wire Line
	9150 6200 9250 6200
Wire Wire Line
	6450 4550 6550 4550
Wire Wire Line
	9150 5900 9250 5900
Wire Wire Line
	9150 6100 9250 6100
Wire Wire Line
	6450 4650 6550 4650
Wire Wire Line
	6450 4450 6550 4450
Wire Wire Line
	6550 1900 6650 1900
Wire Wire Line
	6550 2100 6650 2100
Wire Wire Line
	6550 2300 6650 2300
Wire Wire Line
	6550 2600 6650 2600
Wire Wire Line
	6550 2000 6650 2000
Wire Wire Line
	6550 2200 6650 2200
Wire Wire Line
	6550 2400 6650 2400
Wire Wire Line
	6550 2500 6650 2500
Wire Wire Line
	6450 4750 6550 4750
Wire Wire Line
	6450 5150 6550 5150
Wire Wire Line
	6450 5250 6550 5250
Wire Wire Line
	6450 5550 6550 5550
Wire Wire Line
	6450 4950 6550 4950
Wire Wire Line
	6450 5050 6550 5050
Wire Wire Line
	6450 5350 6550 5350
Wire Wire Line
	6550 3000 6650 3000
Wire Wire Line
	9150 4100 9250 4100
Wire Wire Line
	9150 4200 9250 4200
Wire Wire Line
	9150 4400 9250 4400
Wire Wire Line
	9150 4600 9250 4600
Wire Wire Line
	9150 4000 9250 4000
Wire Wire Line
	6550 3100 6650 3100
Wire Wire Line
	9150 4300 9250 4300
Wire Wire Line
	9150 4500 9250 4500
$Comp
L LED_BGR D5
U 1 1
P 4550 3650
F 0 "D5" V 4600 3250 50  0000 C CNN
F 1 "LED_BGR" V 4500 3150 50  0000 C CNN
F 2 "LEDs:LED_RGB_PLLC-6" H 4550 3600 50  0001 C CNN
F 3 "http://www.cree.com/sitecore%20modules/web/~/media/Files/Cree/LED%20Components%20and%20Modules/HB/Data%20Sheets/1321%20CLY6D%20FKC.pdf" H 4550 3600 50  0001 C CNN
F 4 "Digikey" H 4550 3650 60  0001 C CNN "Vend1"
F 5 "CLY6D-FKC-CK1N1D1BB7D3D3CT-ND" H 4550 3650 60  0001 C CNN "Vend1Id"
F 6 "0.35720" H 4550 3650 60  0001 C CNN "RefPrice1k"
F 7 "Cree" H 4550 3650 60  0001 C CNN "Mfg1"
F 8 "CLY6D-FKC-CK1N1D1BB7D3D3" H 4550 3650 60  0001 C CNN "Mfg1Id"
	1    4550 3650
	0    -1   -1   0   
$EndComp
$Comp
L R R17
U 1 1
P 4000 4000
F 0 "R17" V 4080 4000 50  0000 C CNN
F 1 "750" V 4000 4000 50  0000 C CNN
F 2 "Resistors_SMD:R_0805" V 3930 4000 30  0001 C CNN
F 3 "https://www.seielect.com/Catalog/SEI-RMCF_RMCP.pdf" H 4000 4000 30  0001 C CNN
F 4 "0.0032" V 4000 4000 60  0001 C CNN "RefPrice1k"
F 5 "RMCF0805JT750RCT-ND" V 4000 4000 60  0001 C CNN "Vend1Id"
F 6 "Digikey" V 4000 4000 60  0001 C CNN "Vend1"
F 7 "Stackpole" V 4000 4000 60  0001 C CNN "Mfg1"
F 8 "RMCF0805JT750R" V 4000 4000 60  0001 C CNN "Mfg1Id"
	1    4000 4000
	0    -1   -1   0   
$EndComp
$Comp
L R R19
U 1 1
P 4000 4400
F 0 "R19" V 4080 4400 50  0000 C CNN
F 1 "240" V 4000 4400 50  0000 C CNN
F 2 "Resistors_SMD:R_0805" V 3930 4400 30  0001 C CNN
F 3 "https://www.seielect.com/Catalog/SEI-RMCF_RMCP.pdf" H 4000 4400 30  0001 C CNN
F 4 "0.0032" V 4000 4400 60  0001 C CNN "RefPrice1k"
F 5 "RMCF0805JT240RCT-ND" V 4000 4400 60  0001 C CNN "Vend1Id"
F 6 "Digikey" V 4000 4400 60  0001 C CNN "Vend1"
F 7 "Stackpole" V 4000 4400 60  0001 C CNN "Mfg1"
F 8 "RMCF0805JT240R" V 4000 4400 60  0001 C CNN "Mfg1Id"
	1    4000 4400
	0    -1   -1   0   
$EndComp
$Comp
L R R18
U 1 1
P 4000 4200
F 0 "R18" V 4080 4200 50  0000 C CNN
F 1 "750" V 4000 4200 50  0000 C CNN
F 2 "Resistors_SMD:R_0805" V 3930 4200 30  0001 C CNN
F 3 "https://www.seielect.com/Catalog/SEI-RMCF_RMCP.pdf" H 4000 4200 30  0001 C CNN
F 4 "0.0032" V 4000 4200 60  0001 C CNN "RefPrice1k"
F 5 "RMCF0805JT750RCT-ND" V 4000 4200 60  0001 C CNN "Vend1Id"
F 6 "Digikey" V 4000 4200 60  0001 C CNN "Vend1"
F 7 "Stackpole" V 4000 4200 60  0001 C CNN "Mfg1"
F 8 "RMCF0805JT750R" V 4000 4200 60  0001 C CNN "Mfg1Id"
	1    4000 4200
	0    -1   -1   0   
$EndComp
$Comp
L +3V3 #PWR0121
U 1 1
P 4750 3250
F 0 "#PWR0121" H 4750 3100 50  0001 C CNN
F 1 "+3V3" H 4750 3390 50  0000 C CNN
F 2 "" H 4750 3250 60  0000 C CNN
F 3 "" H 4750 3250 60  0000 C CNN
	1    4750 3250
	1    0    0    -1  
$EndComp
$Comp
L +5V #PWR0122
U 1 1
P 4450 3250
F 0 "#PWR0122" H 4450 3100 50  0001 C CNN
F 1 "+5V" H 4450 3390 50  0000 C CNN
F 2 "" H 4450 3250 60  0000 C CNN
F 3 "" H 4450 3250 60  0000 C CNN
	1    4450 3250
	1    0    0    -1  
$EndComp
Wire Wire Line
	4550 3350 4550 3450
Wire Wire Line
	4350 3450 4350 3350
Wire Wire Line
	4450 3250 4450 3350
Wire Wire Line
	4350 3350 4550 3350
Connection ~ 4450 3350
Wire Wire Line
	4750 3250 4750 3450
Wire Wire Line
	5250 4000 5850 4000
Wire Wire Line
	5850 4000 5850 4250
Connection ~ 5850 4250
Text Notes 2550 3750 0    60   ~ 0
RGB indicator LED\n3/3/5mA active low drive (white)\nDim blue glow when unconfigured
Wire Wire Line
	4150 4000 4950 4000
Wire Wire Line
	4350 3850 4350 4000
Connection ~ 4350 4000
Wire Wire Line
	4150 4200 4550 4200
Wire Wire Line
	4550 4200 4550 3850
Wire Wire Line
	4150 4400 4750 4400
Wire Wire Line
	4750 4400 4750 3850
Text Label 3250 4000 0    60   ~ 0
BLUE_N
Text Label 3250 4200 0    60   ~ 0
GREEN_N
Text Label 3250 4400 0    60   ~ 0
RED_N
Wire Wire Line
	3250 4400 3850 4400
Wire Wire Line
	3250 4200 3850 4200
Wire Wire Line
	3250 4000 3850 4000
Text Label 8100 2000 0    60   ~ 0
RED_N
Text Label 8100 1500 0    60   ~ 0
BLUE_N
Text Label 8100 1800 0    60   ~ 0
GREEN_N
Wire Wire Line
	8100 1500 9250 1500
Wire Wire Line
	9250 1800 8100 1800
Wire Wire Line
	8100 2000 9250 2000
Wire Wire Line
	9250 5000 8300 5000
$Comp
L iCE40-HX1K-TQ144 U6
U 1 1
P 1900 1450
F 0 "U6" H 2100 1600 60  0000 L CNN
F 1 "iCE40-HX1K-TQ144" H 2100 650 60  0000 L CNN
F 2 "Housings_QFP:TQFP-144_20x20mm_Pitch0.5mm" H 1900 1450 60  0001 C CNN
F 3 "http://www.latticesemi.com/~/media/LatticeSemi/Documents/DataSheets/iCE/iCE40LPHXFamilyDataSheet.pdf" H 1900 1450 60  0001 C CNN
F 4 "4.5703" H 1900 1450 60  0001 C CNN "RefPrice1k"
F 5 "Lattice" H 1900 1450 60  0001 C CNN "Mfg1"
F 6 "ICE40HX1K-TQ144" H 1900 1450 60  0001 C CNN "Mfg1Id"
F 7 "220-1565-ND" H 1900 1450 60  0001 C CNN "Vend1Id"
F 8 "Digikey" H 1900 1450 60  0001 C CNN "Vend1"
	1    1900 1450
	1    0    0    -1  
$EndComp
$Comp
L R R20
U 1 1
P 5100 4000
F 0 "R20" V 5200 4000 50  0000 C CNN
F 1 "16k 1%" V 5000 4000 50  0000 C CNN
F 2 "Resistors_SMD:R_0805" V 5030 4000 30  0001 C CNN
F 3 "https://www.seielect.com/Catalog/SEI-RMCF_RMCP.pdf" H 5100 4000 30  0001 C CNN
F 4 "Digikey" V 5100 4000 60  0001 C CNN "Vend1"
F 5 "Stackpole" V 5100 4000 60  0001 C CNN "Mfg1"
F 6 "RMCF0805FT16K0" V 5100 4000 60  0001 C CNN "Mfg1Id"
F 7 "RMCF0805FT16K0CT-ND" V 5100 4000 60  0001 C CNN "Vend1Id"
F 8 "0.00448" V 5100 4000 60  0001 C CNN "RefPrice1k"
	1    5100 4000
	0    -1   -1   0   
$EndComp
Text Notes 6700 7750 0    79   ~ 0
Wiggle Spine board
Text Notes 9900 7900 0    102  ~ 0
A
Text Notes 6700 7750 0    79   ~ 0
Wiggle Spine board
Text Notes 9900 7900 0    102  ~ 0
A
Wire Wire Line
	9150 4700 9250 4700
$EndSCHEMATC
